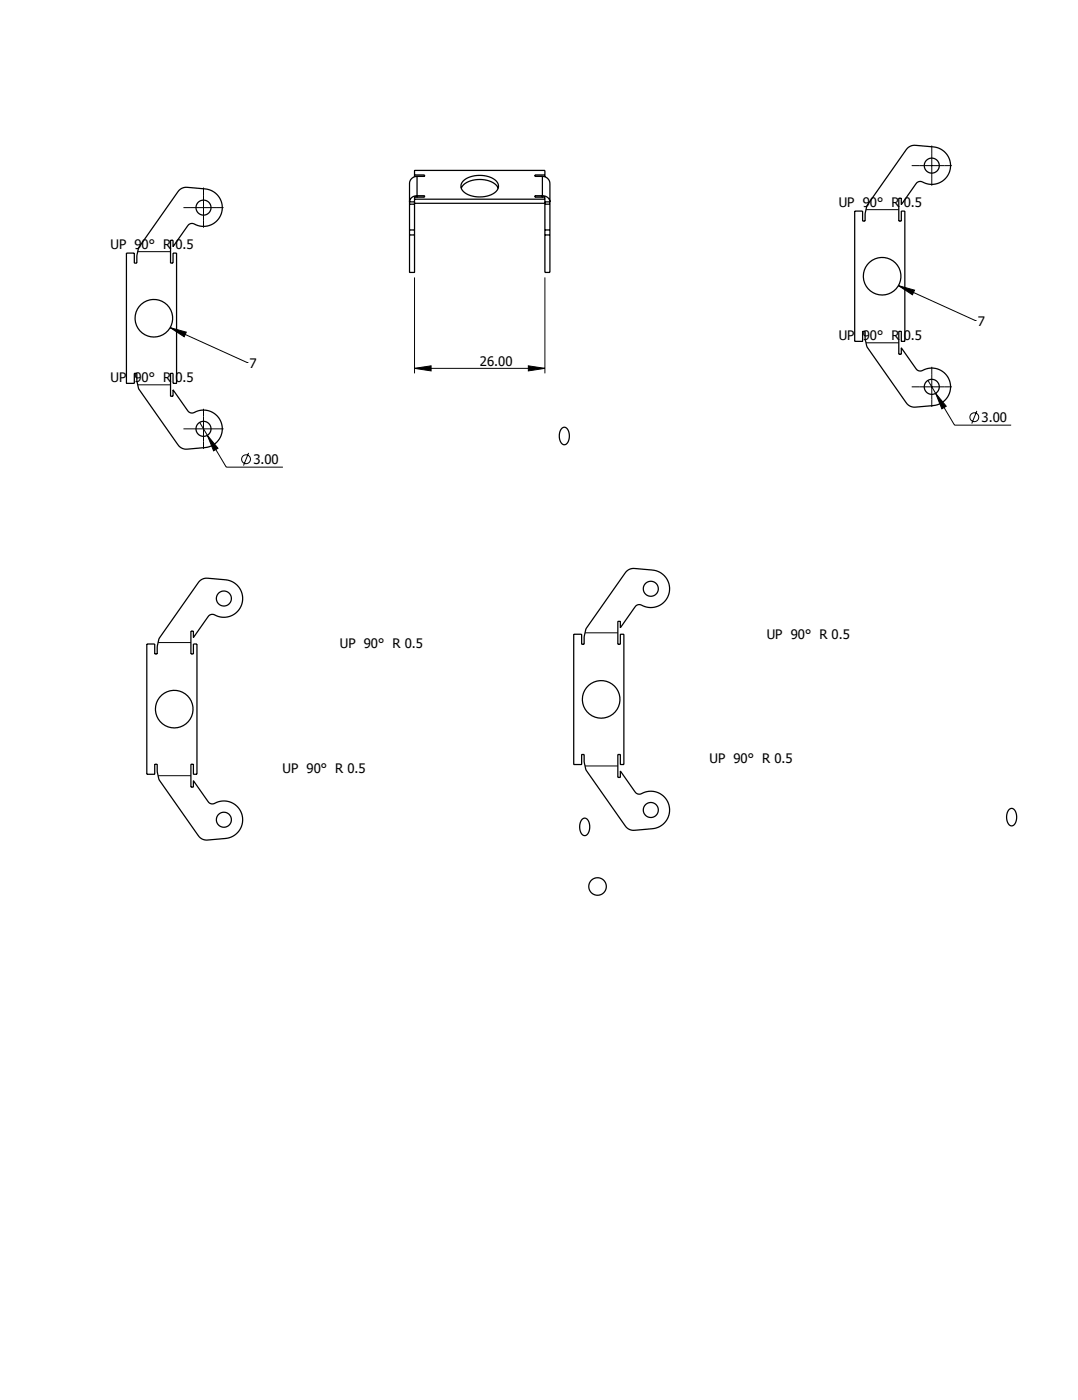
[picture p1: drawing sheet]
<svg xmlns="http://www.w3.org/2000/svg" width="215mm" height="279mm" viewBox="0 0 215 279" stroke-linecap="round" stroke-linejoin="round" font-family="sans-serif">
<g fill="none" stroke="#000" stroke-width=".25">
<path d="M35.7 38l.6-.4 .8-.2 3.8 .3a3.8 3.8 0 0 1 3.2 5.1 3.8 3.8 0 0 1-5.7 1.8l-.5 .1-.4 .3-3 4.2v-1.3h-.5v4.6h.5v-2h.7v26h-.7v-2h-.5v4.6h.5v-1.3l3 4.2a1.11 1.11 0 0 0 1.6 .1 3.8 3.8 0 0 1 5.1 2.6 3.8 3.8 0 0 1-3.3 4.6l-3.6 .3a2 2 0 0 1-1.8-.8l-7.9-11.2-.3-1.6v-1.5h-.5v2h-1.6v-26h1.6v2h.5v-1.5l.3-1.6zM82.7 35.3v-1.3h26v1.3M82.7 39.8h26M82.7 34.9h2v.3h-1.5M83.2 35.2a1.47 1.47 0 0 0-1.5 1.4v9.3M83.2 35.2v4.1M92.4 36.1a5.3 5.3 0 0 1 6.7 .2 1.69 1.69 0 0 1-1.1 2.6 5.3 5.3 0 0 1-5.8-.9l-.2-.6v-.5zM99.3 37.6a4 4 0 0 0-4.1-1.8 3.5 3.5 0 0 0-3.2 1.8M108.2 35.2a1.47 1.47 0 0 1 1.5 1.4v9.3M108.2 35.2v4.1M108.7 34.9h-2v.3h1.5M180.9 29.6l.7-.4 .7-.2 3.9 .3a3.8 3.8 0 0 1 3.1 5.1 3.8 3.8 0 0 1-5.6 1.8l-.6 .1-.4 .3-2.9 4.2v-1.2h-.5v4.5h.5v-2h.7v26h-.7v-2h-.5v4.6h.5v-1.3l2.9 4.2a1.11 1.11 0 0 0 1.7 .2 3.8 3.8 0 0 1 5.1 2.5 3.8 3.8 0 0 1-3.3 4.6l-3.6 .4a2 2 0 0 1-1.8-.9l-7.9-11.2-.4-1.6v-1.5h-.5v2h-1.5v-26h1.5v2h.5v-1.5l.4-1.5z"/>
<path d="M81.7 46.9v7.5h1v-7.5M81.7 45.9v1M81.7 46.9h1M81.7 45.9h1M81.7 40.8h1M82.7 45.9v1M82.7 40.3h-1a1.38 1.38 0 0 1 1.5-1.2h1.5v.2h-2v6.6M82.7 40.6h26M108.7 46.9v7.5h1v-7.5M108.7 45.9v1M108.7 40.3h1a1.39 1.39 0 0 0-1.5-1.2h-1.5v.2h2v6.6M108.7 46.9h1"/>
<path d="M108.7 45.9h1M108.7 40.8h1M109.7 45.9v1M112.1 85.5a.85 .85 0 0 1 .9-.1 .85 .85 0 0 1 .5 .8 2.02 2.02 0 0 1-.9 2.6 1.71 1.71 0 0 1-1-2.3zM39.7 116l.7-.4 .7-.2 3.9 .3a3.8 3.8 0 0 1 3.2 5.1 3.8 3.8 0 0 1-5.7 1.8l-.6 .1-.4 .3-2.9 4.2v-1.2h-.5v4.5h.5v-2h.7v26h-.7v-2h-.5v4.6h.5v-1.3l2.9 4.2a1.11 1.11 0 0 0 1.7 .1 3.8 3.8 0 0 1 5.1 2.6 3.8 3.8 0 0 1-3.3 4.6l-3.6 .4a2 2 0 0 1-1.8-.9l-7.9-11.2-.3-1.6v-1.5h-.5v2h-1.6v-26h1.6v2h.5v-1.5l.3-1.5zM124.9 114.1l.6-.5 .8-.2 3.8 .4a3.8 3.8 0 0 1 3.2 5 3.8 3.8 0 0 1-5.7 1.9h-.5l-.4 .4-3 4.2v-1.3h-.5v4.6h.5v-2h.7v26h-.7v-2h-.5v4.5h.5v-1.2l3 4.2a1.11 1.11 0 0 0 1.6 .1 3.8 3.8 0 0 1 5.1 2.5 3.8 3.8 0 0 1-3.3 4.7l-3.6 .3a2 2 0 0 1-1.8-.8l-7.8-11.3-.4-1.5v-1.5h-.5v2h-1.6v-26h1.6v2h.5v-1.5l.4-1.6zM116.1 163.5a.86 .86 0 0 1 1-.1 .86 .86 0 0 1 .4 .8 2.02 2.02 0 0 1-.8 2.6 1.71 1.71 0 0 1-1-2.3zM201.3 161.6a.86 .86 0 0 1 .9-.1 .86 .86 0 0 1 .5 .8 2.02 2.02 0 0 1-.9 2.5 1.71 1.71 0 0 1-1-2.2z"/>
<circle cx="185.8" cy="33.1" r="1.5"/>
<circle cx="40.6" cy="41.4" r="1.5"/>
<circle cx="175.9" cy="55.1" r="3.8"/>
<circle cx="30.7" cy="63.5" r="3.8"/>
<circle cx="185.8" cy="77.2" r="1.5"/>
<circle cx="40.6" cy="85.6" r="1.5"/>
<circle cx="44.7" cy="119.4" r="1.5"/>
<circle cx="129.8" cy="117.5" r="1.5"/>
<circle cx="119.9" cy="139.6" r="3.8"/>
<circle cx="34.8" cy="141.5" r="3.8"/>
<circle cx="44.7" cy="163.6" r="1.5"/>
<circle cx="119.2" cy="176.9" r="1.75"/>
<circle cx="129.8" cy="161.7" r="1.5"/>
</g>
<g fill="none" stroke="#000" stroke-width=".2">
<path d="M40.6 38.9v5M183.3 33.1h5M185.8 30.6v5M27.5 50.2h6.5M38.1 41.4h5M82.7 55.4v19.1M108.7 55.4v19.1M172.7 41.8h6.6M179.2 57l3.2 .9-.4 .9zM179.2 57l15.3 7M27.5 76.8h6.5M33.9 65.4l15.4 6.9"/>
<path d="M33.9 65.4l3.3 .9-.5 .9zM49.3 72.3h.1M82.7 73.5l3.3-.5v1zM82.7 73.5h26M105.4 73l3.3 .5-3.3 .5zM172.7 68.4h6.6M183.3 77.2h5M185.1 75.9l5.3 8.9h11.3M185.8 74.7v5M186.6 78.5l2.1 2.6-.8 .5zM194.5 64h.1M38.1 85.6h5"/>
<path d="M39.8 84.3l5.3 8.9h11.3M40.6 83.1v5M41.4 86.9l2.1 2.6-.9 .5zM49.6 90.4l-1 2.5M194.8 82l-1 2.5M31.5 128.2h6.6M116.7 126.3h6.5M31.5 154.8h6.6M116.7 152.9h6.5"/>
<circle cx="49.1" cy="91.7" r=".88"/>
<circle cx="194.3" cy="83.3" r=".88"/>
</g>
<g fill="none" stroke="#000" stroke-width=".2" stroke-dasharray="15.2 1.3 1.3 1.3" stroke-linecap="butt">
<path d="M40.6 38.9v-1.5M183.3 33.1h-1.5M185.8 30.6v-1.5M185.8 35.6v1.5M188.3 33.1h1.5M38.1 41.4h-1.5M40.6 43.9v1.5M43.1 41.4h1.5M183.3 77.2h-1.5M185.8 74.7v-1.5M185.8 79.7v1.5M188.3 77.2h1.5"/>
<path d="M38.1 85.6h-1.5M40.6 83.1v-1.5M40.6 88.1v1.5M43.1 85.6h1.5"/>
</g>
<g fill="#000">
<path d="M33.9 65.4l3.3 .9-.5 .9zM179.2 57l3.2 .9-.4 .9z"/>
<path d="M82.7 73.5l3.3-.5v1zM105.4 73l3.3 .5-3.3 .5zM41.4 86.9l1.2 3.1 .9-.5zM186.6 78.5l1.3 3.1 .8-.5z"/>
</g>
<g font-size="2.6">
<text x="167.3" y="41.3">UP 90° R 0.5</text>
<text x="22" y="49.7">UP 90° R 0.5</text>
<text x="195" y="65.1">7</text>
<text x="167.3" y="67.8">UP 90° R 0.5</text>
<text x="22" y="76.2">UP 90° R 0.5</text>
<text x="49.8" y="73.5">7</text>
<text x="95.7" y="73">26.00</text>
<text x="195.8" y="84.3">3.00</text>
<text x="50.5" y="92.7">3.00</text>
<text x="67.8" y="129.4">UP 90° R 0.5</text>
<text x="152.9" y="127.5">UP 90° R 0.5</text>
<text x="56.3" y="154.3">UP 90° R 0.5</text>
<text x="141.5" y="152.3">UP 90° R 0.5</text>
</g>
</svg>
